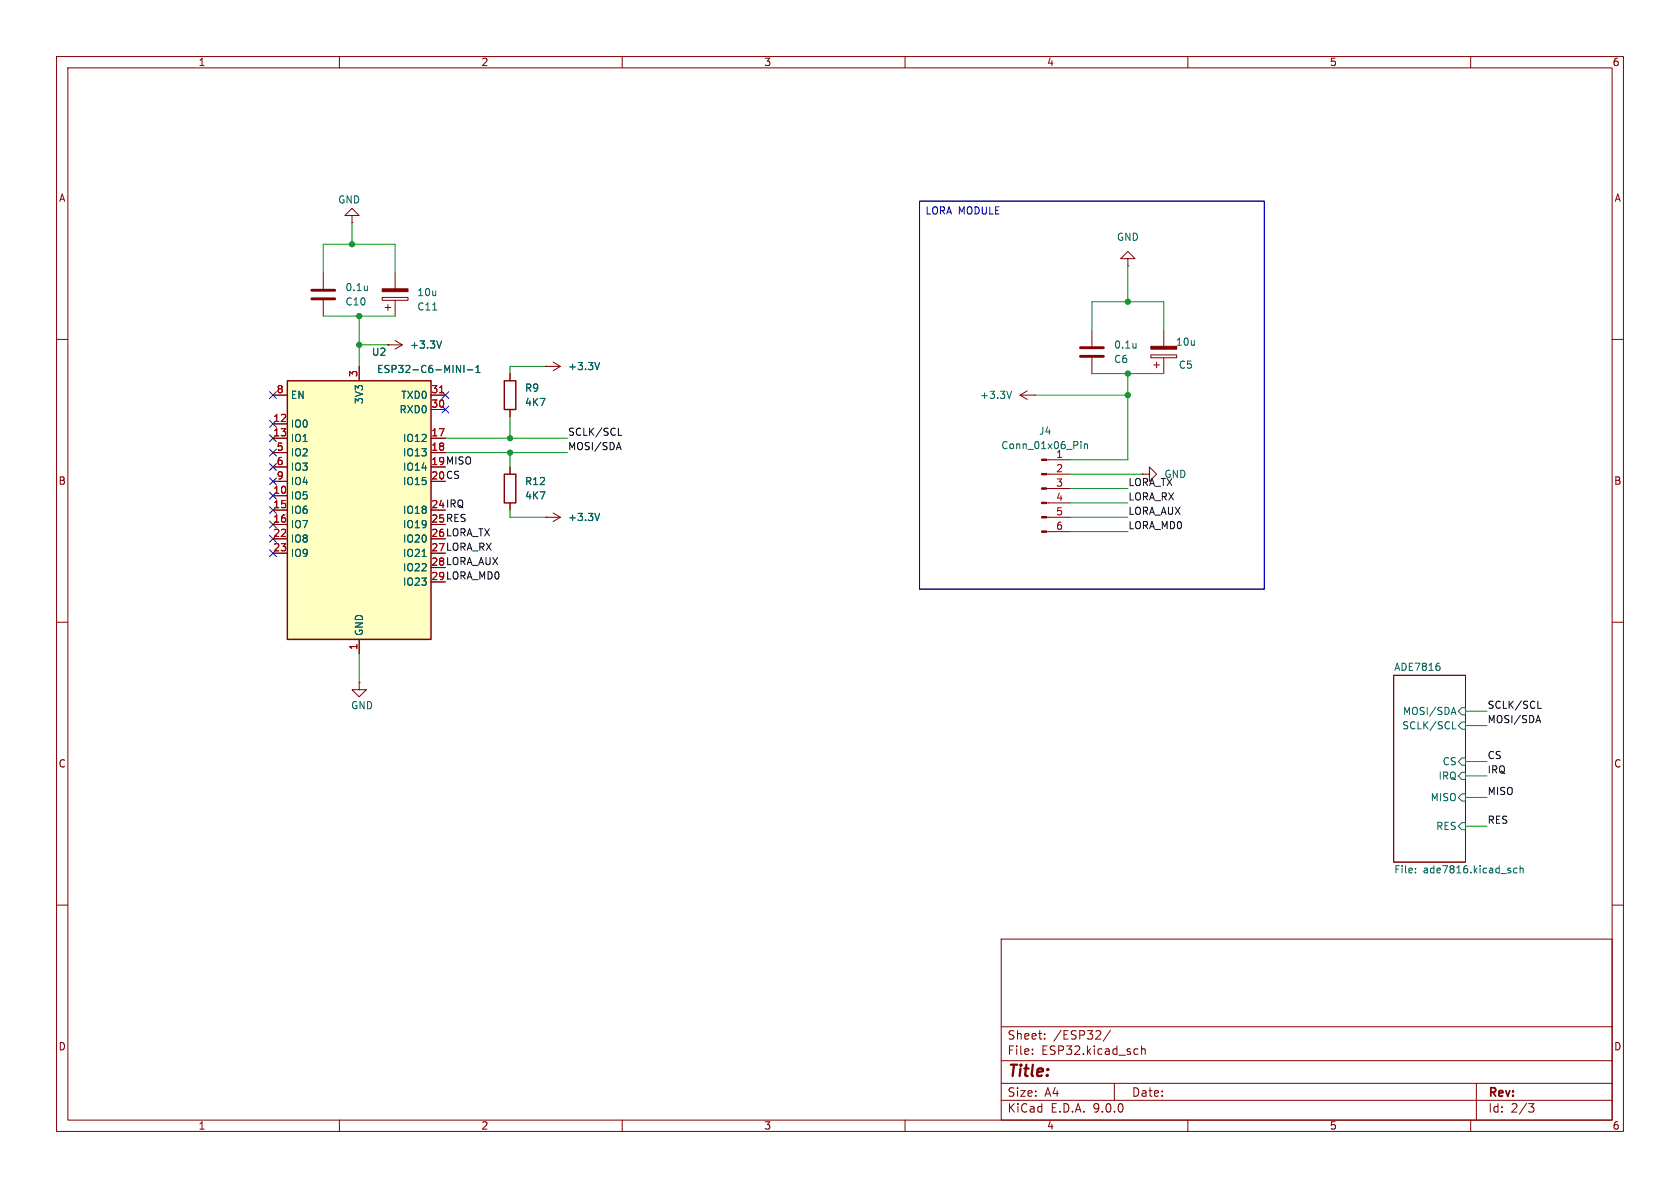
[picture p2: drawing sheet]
(kicad_sch
 (version 20250114)
 (generator "eeschema")
 (generator_version "9.0")
 (paper "A4")
 (lib_symbols
  (symbol "Connector:Conn_01x06_Pin"
   (pin_names
    (offset 1.016) (hide yes)) (exclude_from_sim no) (in_bom yes) (on_board yes)
   (property "Reference" "J" (at 0 7.62 0) (effects (font (size 1.27 1.27))))
   (property "Value" "Conn_01x06_Pin" (at 0 -10.16 0) (effects (font (size 1.27 1.27))))
   (property "Footprint" "" (at 0 0 0) (effects (font (size 1.27 1.27)) (hide yes)))
   (property "Datasheet" "~" (at 0 0 0) (effects (font (size 1.27 1.27)) (hide yes)))
   (property "Description" "Generic connector, single row, 01x06, script generated" (at 0 0 0) (effects (font (size 1.27 1.27)) (hide yes)))
   (property "ki_locked" "" (at 0 0 0) (effects (font (size 1.27 1.27))))
   (symbol "Conn_01x06_Pin_1_1"
    (rectangle (start 0.8636 5.207) (end 0 4.953) (stroke (width 0.1524) (type default)) (fill (type outline)))
    (rectangle (start 0.8636 2.667) (end 0 2.413) (stroke (width 0.1524) (type default)) (fill (type outline)))
    (rectangle (start 0.8636 0.127) (end 0 -0.127) (stroke (width 0.1524) (type default)) (fill (type outline)))
    (rectangle (start 0.8636 -2.413) (end 0 -2.667) (stroke (width 0.1524) (type default)) (fill (type outline)))
    (rectangle (start 0.8636 -4.953) (end 0 -5.207) (stroke (width 0.1524) (type default)) (fill (type outline)))
    (rectangle (start 0.8636 -7.493) (end 0 -7.747) (stroke (width 0.1524) (type default)) (fill (type outline)))
    (polyline (pts (xy 1.27 5.08) (xy 0.8636 5.08)) (stroke (width 0.1524) (type default)) (fill (type none)))
    (polyline (pts (xy 1.27 2.54) (xy 0.8636 2.54)) (stroke (width 0.1524) (type default)) (fill (type none)))
    (polyline (pts (xy 1.27 0) (xy 0.8636 0)) (stroke (width 0.1524) (type default)) (fill (type none)))
    (polyline (pts (xy 1.27 -2.54) (xy 0.8636 -2.54)) (stroke (width 0.1524) (type default)) (fill (type none)))
    (polyline (pts (xy 1.27 -5.08) (xy 0.8636 -5.08)) (stroke (width 0.1524) (type default)) (fill (type none)))
    (polyline (pts (xy 1.27 -7.62) (xy 0.8636 -7.62)) (stroke (width 0.1524) (type default)) (fill (type none)))
    (pin passive line (at 5.08 5.08 180) (length 3.81) (name "Pin_1" (effects (font (size 1.27 1.27)))) (number "1" (effects (font (size 1.27 1.27)))))
    (pin passive line (at 5.08 2.54 180) (length 3.81) (name "Pin_2" (effects (font (size 1.27 1.27)))) (number "2" (effects (font (size 1.27 1.27)))))
    (pin passive line (at 5.08 0 180) (length 3.81) (name "Pin_3" (effects (font (size 1.27 1.27)))) (number "3" (effects (font (size 1.27 1.27)))))
    (pin passive line (at 5.08 -2.54 180) (length 3.81) (name "Pin_4" (effects (font (size 1.27 1.27)))) (number "4" (effects (font (size 1.27 1.27)))))
    (pin passive line (at 5.08 -5.08 180) (length 3.81) (name "Pin_5" (effects (font (size 1.27 1.27)))) (number "5" (effects (font (size 1.27 1.27)))))
    (pin passive line (at 5.08 -7.62 180) (length 3.81) (name "Pin_6" (effects (font (size 1.27 1.27)))) (number "6" (effects (font (size 1.27 1.27))))))
   (embedded_fonts no))
  (symbol "Device:C"
   (pin_numbers (hide yes))
   (pin_names
    (offset 0.254)) (exclude_from_sim no) (in_bom yes) (on_board yes)
   (property "Reference" "C" (at 0.635 2.54 0) (effects (font (size 1.27 1.27)) (justify left)))
   (property "Value" "C" (at 0.635 -2.54 0) (effects (font (size 1.27 1.27)) (justify left)))
   (property "Footprint" "" (at 0.9652 -3.81 0) (effects (font (size 1.27 1.27)) (hide yes)))
   (property "Datasheet" "~" (at 0 0 0) (effects (font (size 1.27 1.27)) (hide yes)))
   (property "Description" "Unpolarized capacitor" (at 0 0 0) (effects (font (size 1.27 1.27)) (hide yes)))
   (symbol "C_0_1"
    (polyline (pts (xy -2.032 0.762) (xy 2.032 0.762)) (stroke (width 0.508) (type default)) (fill (type none)))
    (polyline (pts (xy -2.032 -0.762) (xy 2.032 -0.762)) (stroke (width 0.508) (type default)) (fill (type none))))
   (symbol "C_1_1"
    (pin passive line (at 0 3.81 270) (length 2.794) (name "~" (effects (font (size 1.27 1.27)))) (number "1" (effects (font (size 1.27 1.27)))))
    (pin passive line (at 0 -3.81 90) (length 2.794) (name "~" (effects (font (size 1.27 1.27)))) (number "2" (effects (font (size 1.27 1.27))))))
   (embedded_fonts no))
  (symbol "Device:C_Polarized"
   (pin_numbers (hide yes))
   (pin_names
    (offset 0.254)) (exclude_from_sim no) (in_bom yes) (on_board yes)
   (property "Reference" "C" (at 0.635 2.54 0) (effects (font (size 1.27 1.27)) (justify left)))
   (property "Value" "C_Polarized" (at 0.635 -2.54 0) (effects (font (size 1.27 1.27)) (justify left)))
   (property "Footprint" "" (at 0.9652 -3.81 0) (effects (font (size 1.27 1.27)) (hide yes)))
   (property "Datasheet" "~" (at 0 0 0) (effects (font (size 1.27 1.27)) (hide yes)))
   (property "Description" "Polarized capacitor" (at 0 0 0) (effects (font (size 1.27 1.27)) (hide yes)))
   (symbol "C_Polarized_0_1"
    (rectangle (start -2.286 0.508) (end 2.286 1.016) (stroke (width 0) (type default)) (fill (type none)))
    (polyline (pts (xy -1.778 2.286) (xy -0.762 2.286)) (stroke (width 0) (type default)) (fill (type none)))
    (polyline (pts (xy -1.27 2.794) (xy -1.27 1.778)) (stroke (width 0) (type default)) (fill (type none)))
    (rectangle (start 2.286 -0.508) (end -2.286 -1.016) (stroke (width 0) (type default)) (fill (type outline))))
   (symbol "C_Polarized_1_1"
    (pin passive line (at 0 3.81 270) (length 2.794) (name "~" (effects (font (size 1.27 1.27)))) (number "1" (effects (font (size 1.27 1.27)))))
    (pin passive line (at 0 -3.81 90) (length 2.794) (name "~" (effects (font (size 1.27 1.27)))) (number "2" (effects (font (size 1.27 1.27))))))
   (embedded_fonts no))
  (symbol "Device:R"
   (pin_numbers (hide yes))
   (pin_names
    (offset 0)) (exclude_from_sim no) (in_bom yes) (on_board yes)
   (property "Reference" "R" (at 2.032 0 90) (effects (font (size 1.27 1.27))))
   (property "Value" "R" (at 0 0 90) (effects (font (size 1.27 1.27))))
   (property "Footprint" "" (at -1.778 0 90) (effects (font (size 1.27 1.27)) (hide yes)))
   (property "Datasheet" "~" (at 0 0 0) (effects (font (size 1.27 1.27)) (hide yes)))
   (property "Description" "Resistor" (at 0 0 0) (effects (font (size 1.27 1.27)) (hide yes)))
   (symbol "R_0_1"
    (rectangle (start -1.016 -2.54) (end 1.016 2.54) (stroke (width 0.254) (type default)) (fill (type none))))
   (symbol "R_1_1"
    (pin passive line (at 0 3.81 270) (length 1.27) (name "~" (effects (font (size 1.27 1.27)))) (number "1" (effects (font (size 1.27 1.27)))))
    (pin passive line (at 0 -3.81 90) (length 1.27) (name "~" (effects (font (size 1.27 1.27)))) (number "2" (effects (font (size 1.27 1.27))))))
   (embedded_fonts no))
  (symbol "RF_Module:ESP32-C6-MINI-1" (exclude_from_sim no) (in_bom yes) (on_board yes)
   (property "Reference" "U" (at -11.43 24.13 0) (effects (font (size 1.27 1.27))))
   (property "Value" "ESP32-C6-MINI-1" (at 12.7 24.13 0) (effects (font (size 1.27 1.27))))
   (property "Footprint" "RF_Module:ESP32-C6-MINI-1" (at 17.78 -25.4 0) (effects (font (size 1.27 1.27)) (hide yes)))
   (property "Datasheet" "https://www.espressif.com/sites/default/files/documentation/esp32-c6-mini-1_mini-1u_datasheet_en.pdf" (at 0 36.83 0) (effects (font (size 1.27 1.27)) (hide yes)))
   (property "Description" "RF Module, ESP32-C6 SoC, Wi-Fi 802.11b/g/n/ax, Bluetooth, BLE, Zigbee, Thread, 32-bit, 3.3V, SMD, onboard antenna" (at 0 39.37 0) (effects (font (size 1.27 1.27)) (hide yes)))
   (symbol "ESP32-C6-MINI-1_0_1"
    (rectangle (start -12.7 22.86) (end 12.7 -22.86) (stroke (width 0.254) (type default)) (fill (type background))))
   (symbol "ESP32-C6-MINI-1_1_1"
    (pin input line (at -15.24 20.32 0) (length 2.54) (name "EN" (effects (font (size 1.27 1.27)))) (number "8" (effects (font (size 1.27 1.27)))))
    (pin bidirectional line (at -15.24 15.24 0) (length 2.54) (name "IO0" (effects (font (size 1.27 1.27)))) (number "12" (effects (font (size 1.27 1.27)))))
    (pin bidirectional line (at -15.24 12.7 0) (length 2.54) (name "IO1" (effects (font (size 1.27 1.27)))) (number "13" (effects (font (size 1.27 1.27)))))
    (pin bidirectional line (at -15.24 10.16 0) (length 2.54) (name "IO2" (effects (font (size 1.27 1.27)))) (number "5" (effects (font (size 1.27 1.27)))))
    (pin bidirectional line (at -15.24 7.62 0) (length 2.54) (name "IO3" (effects (font (size 1.27 1.27)))) (number "6" (effects (font (size 1.27 1.27)))))
    (pin bidirectional line (at -15.24 5.08 0) (length 2.54) (name "IO4" (effects (font (size 1.27 1.27)))) (number "9" (effects (font (size 1.27 1.27)))))
    (pin bidirectional line (at -15.24 2.54 0) (length 2.54) (name "IO5" (effects (font (size 1.27 1.27)))) (number "10" (effects (font (size 1.27 1.27)))))
    (pin bidirectional line (at -15.24 0 0) (length 2.54) (name "IO6" (effects (font (size 1.27 1.27)))) (number "15" (effects (font (size 1.27 1.27)))))
    (pin bidirectional line (at -15.24 -2.54 0) (length 2.54) (name "IO7" (effects (font (size 1.27 1.27)))) (number "16" (effects (font (size 1.27 1.27)))))
    (pin bidirectional line (at -15.24 -5.08 0) (length 2.54) (name "IO8" (effects (font (size 1.27 1.27)))) (number "22" (effects (font (size 1.27 1.27)))))
    (pin bidirectional line (at -15.24 -7.62 0) (length 2.54) (name "IO9" (effects (font (size 1.27 1.27)))) (number "23" (effects (font (size 1.27 1.27)))))
    (pin no_connect line (at -12.7 -12.7 0) (length 2.54) (hide yes) (name "NC" (effects (font (size 1.27 1.27)))) (number "32" (effects (font (size 1.27 1.27)))))
    (pin no_connect line (at -12.7 -15.24 0) (length 2.54) (hide yes) (name "NC" (effects (font (size 1.27 1.27)))) (number "33" (effects (font (size 1.27 1.27)))))
    (pin no_connect line (at -12.7 -17.78 0) (length 2.54) (hide yes) (name "NC" (effects (font (size 1.27 1.27)))) (number "34" (effects (font (size 1.27 1.27)))))
    (pin no_connect line (at -12.7 -20.32 0) (length 2.54) (hide yes) (name "NC" (effects (font (size 1.27 1.27)))) (number "35" (effects (font (size 1.27 1.27)))))
    (pin power_in line (at 0 25.4 270) (length 2.54) (name "3V3" (effects (font (size 1.27 1.27)))) (number "3" (effects (font (size 1.27 1.27)))))
    (pin power_in line (at 0 -25.4 90) (length 2.54) (name "GND" (effects (font (size 1.27 1.27)))) (number "1" (effects (font (size 1.27 1.27)))))
    (pin passive line (at 0 -25.4 90) (length 2.54) (hide yes) (name "GND" (effects (font (size 1.27 1.27)))) (number "11" (effects (font (size 1.27 1.27)))))
    (pin passive line (at 0 -25.4 90) (length 2.54) (hide yes) (name "GND" (effects (font (size 1.27 1.27)))) (number "14" (effects (font (size 1.27 1.27)))))
    (pin passive line (at 0 -25.4 90) (length 2.54) (hide yes) (name "GND" (effects (font (size 1.27 1.27)))) (number "2" (effects (font (size 1.27 1.27)))))
    (pin passive line (at 0 -25.4 90) (length 2.54) (hide yes) (name "GND" (effects (font (size 1.27 1.27)))) (number "36" (effects (font (size 1.27 1.27)))))
    (pin passive line (at 0 -25.4 90) (length 2.54) (hide yes) (name "GND" (effects (font (size 1.27 1.27)))) (number "37" (effects (font (size 1.27 1.27)))))
    (pin passive line (at 0 -25.4 90) (length 2.54) (hide yes) (name "GND" (effects (font (size 1.27 1.27)))) (number "38" (effects (font (size 1.27 1.27)))))
    (pin passive line (at 0 -25.4 90) (length 2.54) (hide yes) (name "GND" (effects (font (size 1.27 1.27)))) (number "39" (effects (font (size 1.27 1.27)))))
    (pin passive line (at 0 -25.4 90) (length 2.54) (hide yes) (name "GND" (effects (font (size 1.27 1.27)))) (number "40" (effects (font (size 1.27 1.27)))))
    (pin passive line (at 0 -25.4 90) (length 2.54) (hide yes) (name "GND" (effects (font (size 1.27 1.27)))) (number "41" (effects (font (size 1.27 1.27)))))
    (pin passive line (at 0 -25.4 90) (length 2.54) (hide yes) (name "GND" (effects (font (size 1.27 1.27)))) (number "42" (effects (font (size 1.27 1.27)))))
    (pin passive line (at 0 -25.4 90) (length 2.54) (hide yes) (name "GND" (effects (font (size 1.27 1.27)))) (number "43" (effects (font (size 1.27 1.27)))))
    (pin passive line (at 0 -25.4 90) (length 2.54) (hide yes) (name "GND" (effects (font (size 1.27 1.27)))) (number "44" (effects (font (size 1.27 1.27)))))
    (pin passive line (at 0 -25.4 90) (length 2.54) (hide yes) (name "GND" (effects (font (size 1.27 1.27)))) (number "45" (effects (font (size 1.27 1.27)))))
    (pin passive line (at 0 -25.4 90) (length 2.54) (hide yes) (name "GND" (effects (font (size 1.27 1.27)))) (number "46" (effects (font (size 1.27 1.27)))))
    (pin passive line (at 0 -25.4 90) (length 2.54) (hide yes) (name "GND" (effects (font (size 1.27 1.27)))) (number "47" (effects (font (size 1.27 1.27)))))
    (pin passive line (at 0 -25.4 90) (length 2.54) (hide yes) (name "GND" (effects (font (size 1.27 1.27)))) (number "48" (effects (font (size 1.27 1.27)))))
    (pin passive line (at 0 -25.4 90) (length 2.54) (hide yes) (name "GND" (effects (font (size 1.27 1.27)))) (number "49" (effects (font (size 1.27 1.27)))))
    (pin passive line (at 0 -25.4 90) (length 2.54) (hide yes) (name "GND" (effects (font (size 1.27 1.27)))) (number "50" (effects (font (size 1.27 1.27)))))
    (pin passive line (at 0 -25.4 90) (length 2.54) (hide yes) (name "GND" (effects (font (size 1.27 1.27)))) (number "51" (effects (font (size 1.27 1.27)))))
    (pin passive line (at 0 -25.4 90) (length 2.54) (hide yes) (name "GND" (effects (font (size 1.27 1.27)))) (number "52" (effects (font (size 1.27 1.27)))))
    (pin passive line (at 0 -25.4 90) (length 2.54) (hide yes) (name "GND" (effects (font (size 1.27 1.27)))) (number "53" (effects (font (size 1.27 1.27)))))
    (pin no_connect line (at 12.7 -15.24 180) (length 2.54) (hide yes) (name "NC" (effects (font (size 1.27 1.27)))) (number "4" (effects (font (size 1.27 1.27)))))
    (pin no_connect line (at 12.7 -17.78 180) (length 2.54) (hide yes) (name "NC" (effects (font (size 1.27 1.27)))) (number "7" (effects (font (size 1.27 1.27)))))
    (pin no_connect line (at 12.7 -20.32 180) (length 2.54) (hide yes) (name "NC" (effects (font (size 1.27 1.27)))) (number "21" (effects (font (size 1.27 1.27)))))
    (pin bidirectional line (at 15.24 20.32 180) (length 2.54) (name "TXD0" (effects (font (size 1.27 1.27)))) (number "31" (effects (font (size 1.27 1.27)))))
    (pin bidirectional line (at 15.24 17.78 180) (length 2.54) (name "RXD0" (effects (font (size 1.27 1.27)))) (number "30" (effects (font (size 1.27 1.27)))))
    (pin bidirectional line (at 15.24 12.7 180) (length 2.54) (name "IO12" (effects (font (size 1.27 1.27)))) (number "17" (effects (font (size 1.27 1.27)))))
    (pin bidirectional line (at 15.24 10.16 180) (length 2.54) (name "IO13" (effects (font (size 1.27 1.27)))) (number "18" (effects (font (size 1.27 1.27)))))
    (pin bidirectional line (at 15.24 7.62 180) (length 2.54) (name "IO14" (effects (font (size 1.27 1.27)))) (number "19" (effects (font (size 1.27 1.27)))))
    (pin bidirectional line (at 15.24 5.08 180) (length 2.54) (name "IO15" (effects (font (size 1.27 1.27)))) (number "20" (effects (font (size 1.27 1.27)))))
    (pin bidirectional line (at 15.24 0 180) (length 2.54) (name "IO18" (effects (font (size 1.27 1.27)))) (number "24" (effects (font (size 1.27 1.27)))))
    (pin bidirectional line (at 15.24 -2.54 180) (length 2.54) (name "IO19" (effects (font (size 1.27 1.27)))) (number "25" (effects (font (size 1.27 1.27)))))
    (pin bidirectional line (at 15.24 -5.08 180) (length 2.54) (name "IO20" (effects (font (size 1.27 1.27)))) (number "26" (effects (font (size 1.27 1.27)))))
    (pin bidirectional line (at 15.24 -7.62 180) (length 2.54) (name "IO21" (effects (font (size 1.27 1.27)))) (number "27" (effects (font (size 1.27 1.27)))))
    (pin bidirectional line (at 15.24 -10.16 180) (length 2.54) (name "IO22" (effects (font (size 1.27 1.27)))) (number "28" (effects (font (size 1.27 1.27)))))
    (pin bidirectional line (at 15.24 -12.7 180) (length 2.54) (name "IO23" (effects (font (size 1.27 1.27)))) (number "29" (effects (font (size 1.27 1.27))))))
   (embedded_fonts no))
  (symbol "power:+3.3V"
   (power)
   (pin_numbers (hide yes))
   (pin_names
    (offset 0) (hide yes)) (exclude_from_sim no) (in_bom yes) (on_board yes)
   (property "Reference" "#PWR" (at 0 -3.81 0) (effects (font (size 1.27 1.27)) (hide yes)))
   (property "Value" "+3.3V" (at 0 3.556 0) (effects (font (size 1.27 1.27))))
   (property "Footprint" "" (at 0 0 0) (effects (font (size 1.27 1.27)) (hide yes)))
   (property "Datasheet" "" (at 0 0 0) (effects (font (size 1.27 1.27)) (hide yes)))
   (property "Description" "Power symbol creates a global label with name \"+3.3V\"" (at 0 0 0) (effects (font (size 1.27 1.27)) (hide yes)))
   (symbol "+3.3V_0_1"
    (polyline (pts (xy -0.762 1.27) (xy 0 2.54)) (stroke (width 0) (type default)) (fill (type none)))
    (polyline (pts (xy 0 2.54) (xy 0.762 1.27)) (stroke (width 0) (type default)) (fill (type none)))
    (polyline (pts (xy 0 0) (xy 0 2.54)) (stroke (width 0) (type default)) (fill (type none))))
   (symbol "+3.3V_1_1"
    (pin power_in line (at 0 0 90) (length 0) (name "~" (effects (font (size 1.27 1.27)))) (number "1" (effects (font (size 1.27 1.27))))))
   (embedded_fonts no))
  (symbol "power:GND"
   (power)
   (pin_numbers (hide yes))
   (pin_names
    (offset 0) (hide yes)) (exclude_from_sim no) (in_bom yes) (on_board yes)
   (property "Reference" "#PWR" (at 0 -6.35 0) (effects (font (size 1.27 1.27)) (hide yes)))
   (property "Value" "GND" (at 0 -3.81 0) (effects (font (size 1.27 1.27))))
   (property "Footprint" "" (at 0 0 0) (effects (font (size 1.27 1.27)) (hide yes)))
   (property "Datasheet" "" (at 0 0 0) (effects (font (size 1.27 1.27)) (hide yes)))
   (property "Description" "Power symbol creates a global label with name \"GND\" , ground" (at 0 0 0) (effects (font (size 1.27 1.27)) (hide yes)))
   (symbol "GND_0_1"
    (polyline (pts (xy 0 0) (xy 0 -1.27) (xy 1.27 -1.27) (xy 0 -2.54) (xy -1.27 -1.27) (xy 0 -1.27)) (stroke (width 0) (type default)) (fill (type none))))
   (symbol "GND_1_1"
    (pin power_in line (at 0 0 270) (length 0) (name "~" (effects (font (size 1.27 1.27)))) (number "1" (effects (font (size 1.27 1.27))))))
   (embedded_fonts no)))
 (text_box "LORA MODULE"
  (exclude_from_sim no)
  (at 162.56 35.56 0)
  (size 60.96 68.58)
  (margins 0.9525 0.9525 0.9525 0.9525)
  (stroke (width 0) (type solid))
  (fill (type none))
  (effects (font (size 1.27 1.27)) (justify left top)))
 (junction
  (at 199.39 53.34)
  (diameter 0)
  (color 0 0 0 0))
 (junction
  (at 199.39 69.85)
  (diameter 0)
  (color 0 0 0 0))
 (junction
  (at 62.23 43.18)
  (diameter 0)
  (color 0 0 0 0))
 (junction
  (at 199.39 66.04)
  (diameter 0)
  (color 0 0 0 0))
 (junction
  (at 90.17 77.47)
  (diameter 0)
  (color 0 0 0 0))
 (junction
  (at 90.17 80.01)
  (diameter 0)
  (color 0 0 0 0))
 (junction
  (at 63.5 55.88)
  (diameter 0)
  (color 0 0 0 0))
 (junction
  (at 63.5 60.96)
  (diameter 0)
  (color 0 0 0 0))
 (no_connect
  (at 48.26 87.63))
 (no_connect
  (at 48.26 80.01))
 (no_connect
  (at 48.26 82.55))
 (no_connect
  (at 48.26 85.09))
 (no_connect
  (at 48.26 90.17))
 (no_connect
  (at 78.74 72.39))
 (no_connect
  (at 48.26 97.79))
 (no_connect
  (at 48.26 74.93))
 (no_connect
  (at 48.26 92.71))
 (no_connect
  (at 48.26 77.47))
 (no_connect
  (at 48.26 95.25))
 (no_connect
  (at 78.74 69.85))
 (no_connect
  (at 48.26 69.85))
 (wire
  (pts (xy 57.15 55.88) (xy 63.5 55.88))
  (stroke (width 0) (type default)))
 (wire
  (pts (xy 57.15 48.26) (xy 57.15 43.18))
  (stroke (width 0) (type default)))
 (wire
  (pts (xy 259.08 134.62) (xy 262.89 134.62))
  (stroke (width 0) (type default)))
 (wire
  (pts (xy 199.39 81.28) (xy 199.39 69.85))
  (stroke (width 0) (type default)))
 (wire
  (pts (xy 205.74 66.04) (xy 199.39 66.04))
  (stroke (width 0) (type default)))
 (wire
  (pts (xy 100.33 77.47) (xy 90.17 77.47))
  (stroke (width 0) (type default)))
 (wire
  (pts (xy 189.23 86.36) (xy 199.39 86.36))
  (stroke (width 0) (type default)))
 (wire
  (pts (xy 189.23 88.9) (xy 199.39 88.9))
  (stroke (width 0) (type default)))
 (wire
  (pts (xy 205.74 53.34) (xy 199.39 53.34))
  (stroke (width 0) (type default)))
 (wire
  (pts (xy 259.08 146.05) (xy 262.89 146.05))
  (stroke (width 0) (type default)))
 (wire
  (pts (xy 90.17 80.01) (xy 100.33 80.01))
  (stroke (width 0) (type default)))
 (wire
  (pts (xy 90.17 80.01) (xy 90.17 82.55))
  (stroke (width 0) (type default)))
 (wire
  (pts (xy 90.17 64.77) (xy 90.17 66.04))
  (stroke (width 0) (type default)))
 (wire
  (pts (xy 90.17 73.66) (xy 90.17 77.47))
  (stroke (width 0) (type default)))
 (wire
  (pts (xy 182.88 69.85) (xy 199.39 69.85))
  (stroke (width 0) (type default)))
 (wire
  (pts (xy 189.23 91.44) (xy 199.39 91.44))
  (stroke (width 0) (type default)))
 (wire
  (pts (xy 189.23 83.82) (xy 201.93 83.82))
  (stroke (width 0) (type default)))
 (wire
  (pts (xy 189.23 93.98) (xy 199.39 93.98))
  (stroke (width 0) (type default)))
 (wire
  (pts (xy 63.5 60.96) (xy 63.5 55.88))
  (stroke (width 0) (type default)))
 (wire
  (pts (xy 62.23 43.18) (xy 69.85 43.18))
  (stroke (width 0) (type default)))
 (wire
  (pts (xy 62.23 43.18) (xy 62.23 39.37))
  (stroke (width 0) (type default)))
 (wire
  (pts (xy 189.23 81.28) (xy 199.39 81.28))
  (stroke (width 0) (type default)))
 (wire
  (pts (xy 199.39 66.04) (xy 193.04 66.04))
  (stroke (width 0) (type default)))
 (wire
  (pts (xy 63.5 115.57) (xy 63.5 120.65))
  (stroke (width 0) (type default)))
 (wire
  (pts (xy 57.15 43.18) (xy 62.23 43.18))
  (stroke (width 0) (type default)))
 (wire
  (pts (xy 193.04 58.42) (xy 193.04 53.34))
  (stroke (width 0) (type default)))
 (wire
  (pts (xy 199.39 69.85) (xy 199.39 66.04))
  (stroke (width 0) (type default)))
 (wire
  (pts (xy 78.74 77.47) (xy 90.17 77.47))
  (stroke (width 0) (type default)))
 (wire
  (pts (xy 69.85 43.18) (xy 69.85 48.26))
  (stroke (width 0) (type default)))
 (wire
  (pts (xy 259.08 137.16) (xy 262.89 137.16))
  (stroke (width 0) (type default)))
 (wire
  (pts (xy 205.74 53.34) (xy 205.74 58.42))
  (stroke (width 0) (type default)))
 (wire
  (pts (xy 199.39 53.34) (xy 199.39 46.99))
  (stroke (width 0) (type default)))
 (wire
  (pts (xy 96.52 64.77) (xy 90.17 64.77))
  (stroke (width 0) (type default)))
 (wire
  (pts (xy 90.17 90.17) (xy 90.17 91.44))
  (stroke (width 0) (type default)))
 (wire
  (pts (xy 63.5 60.96) (xy 68.58 60.96))
  (stroke (width 0) (type default)))
 (wire
  (pts (xy 259.08 125.73) (xy 262.89 125.73))
  (stroke (width 0) (type default)))
 (wire
  (pts (xy 259.08 128.27) (xy 262.89 128.27))
  (stroke (width 0) (type default)))
 (wire
  (pts (xy 259.08 140.97) (xy 262.89 140.97))
  (stroke (width 0) (type default)))
 (wire
  (pts (xy 199.39 53.34) (xy 193.04 53.34))
  (stroke (width 0) (type default)))
 (wire
  (pts (xy 78.74 80.01) (xy 90.17 80.01))
  (stroke (width 0) (type default)))
 (wire
  (pts (xy 63.5 64.77) (xy 63.5 60.96))
  (stroke (width 0) (type default)))
 (wire
  (pts (xy 90.17 91.44) (xy 96.52 91.44))
  (stroke (width 0) (type default)))
 (wire
  (pts (xy 63.5 55.88) (xy 69.85 55.88))
  (stroke (width 0) (type default)))
 (label "LORA_TX"
  (at 199.39 86.36 0)
  (effects (font (size 1.27 1.27)) (justify left bottom)))
 (label "CS"
  (at 78.74 85.09 0)
  (effects (font (size 1.27 1.27)) (justify left bottom)))
 (label "RES"
  (at 262.89 146.05 0)
  (effects (font (size 1.27 1.27)) (justify left bottom)))
 (label "LORA_RX"
  (at 78.74 97.79 0)
  (effects (font (size 1.27 1.27)) (justify left bottom)))
 (label "LORA_TX"
  (at 78.74 95.25 0)
  (effects (font (size 1.27 1.27)) (justify left bottom)))
 (label "CS"
  (at 262.89 134.62 0)
  (effects (font (size 1.27 1.27)) (justify left bottom)))
 (label "MISO"
  (at 78.74 82.55 0)
  (effects (font (size 1.27 1.27)) (justify left bottom)))
 (label "LORA_AUX"
  (at 199.39 91.44 0)
  (effects (font (size 1.27 1.27)) (justify left bottom)))
 (label "MISO"
  (at 262.89 140.97 0)
  (effects (font (size 1.27 1.27)) (justify left bottom)))
 (label "MOSI{slash}SDA"
  (at 262.89 128.27 0)
  (effects (font (size 1.27 1.27)) (justify left bottom)))
 (label "LORA_RX"
  (at 199.39 88.9 0)
  (effects (font (size 1.27 1.27)) (justify left bottom)))
 (label "LORA_MD0"
  (at 199.39 93.98 0)
  (effects (font (size 1.27 1.27)) (justify left bottom)))
 (label "LORA_MD0"
  (at 78.74 102.87 0)
  (effects (font (size 1.27 1.27)) (justify left bottom)))
 (label "SCLK{slash}SCL"
  (at 100.33 77.47 0)
  (effects (font (size 1.27 1.27)) (justify left bottom)))
 (label "MOSI{slash}SDA"
  (at 100.33 80.01 0)
  (effects (font (size 1.27 1.27)) (justify left bottom)))
 (label "SCLK{slash}SCL"
  (at 262.89 125.73 0)
  (effects (font (size 1.27 1.27)) (justify left bottom)))
 (label "IRQ"
  (at 78.74 90.17 0)
  (effects (font (size 1.27 1.27)) (justify left bottom)))
 (label "RES"
  (at 78.74 92.71 0)
  (effects (font (size 1.27 1.27)) (justify left bottom)))
 (label "LORA_AUX"
  (at 78.74 100.33 0)
  (effects (font (size 1.27 1.27)) (justify left bottom)))
 (label "IRQ"
  (at 262.89 137.16 0)
  (effects (font (size 1.27 1.27)) (justify left bottom)))
 (symbol
  (lib_id "power:GND")
  (at 62.23 39.37 180)
  (unit 1)
  (exclude_from_sim no)
  (in_bom yes)
  (on_board yes)
  (dnp no)
  (property "Reference" "#PWR029" (at 62.23 33.02 0) (effects (font (size 1.27 1.27)) (hide yes)))
  (property "Value" "GND" (at 61.722 35.306 0) (effects (font (size 1.27 1.27))))
  (property "Footprint" "" (at 62.23 39.37 0) (effects (font (size 1.27 1.27)) (hide yes)))
  (property "Datasheet" "" (at 62.23 39.37 0) (effects (font (size 1.27 1.27)) (hide yes)))
  (property "Description" "Power symbol creates a global label with name \"GND\" , ground" (at 62.23 39.37 0) (effects (font (size 1.27 1.27)) (hide yes)))
  (pin "1"))
 (symbol
  (lib_id "Device:C")
  (at 193.04 62.23 0)
  (mirror x)
  (unit 1)
  (exclude_from_sim no)
  (in_bom yes)
  (on_board yes)
  (dnp no)
  (fields_autoplaced yes)
  (property "Reference" "C6" (at 196.85 63.5001 0) (effects (font (size 1.27 1.27)) (justify left)))
  (property "Value" "0.1u" (at 196.85 60.9601 0) (effects (font (size 1.27 1.27)) (justify left)))
  (property "Footprint" "Capacitor_THT:CP_Radial_D5.0mm_P2.00mm" (at 194.0052 58.42 0) (effects (font (size 1.27 1.27)) (hide yes)))
  (property "Datasheet" "~" (at 193.04 62.23 0) (effects (font (size 1.27 1.27)) (hide yes)))
  (property "Description" "Unpolarized capacitor" (at 193.04 62.23 0) (effects (font (size 1.27 1.27)) (hide yes)))
  (pin "1")
  (pin "2"))
 (symbol
  (lib_id "power:GND")
  (at 199.39 46.99 180)
  (unit 1)
  (exclude_from_sim no)
  (in_bom yes)
  (on_board yes)
  (dnp no)
  (fields_autoplaced yes)
  (property "Reference" "#PWR017" (at 199.39 40.64 0) (effects (font (size 1.27 1.27)) (hide yes)))
  (property "Value" "GND" (at 199.39 41.91 0) (effects (font (size 1.27 1.27))))
  (property "Footprint" "" (at 199.39 46.99 0) (effects (font (size 1.27 1.27)) (hide yes)))
  (property "Datasheet" "" (at 199.39 46.99 0) (effects (font (size 1.27 1.27)) (hide yes)))
  (property "Description" "Power symbol creates a global label with name \"GND\" , ground" (at 199.39 46.99 0) (effects (font (size 1.27 1.27)) (hide yes)))
  (pin "1"))
 (symbol
  (lib_id "RF_Module:ESP32-C6-MINI-1")
  (at 63.5 90.17 0)
  (unit 1)
  (exclude_from_sim no)
  (in_bom yes)
  (on_board yes)
  (dnp no)
  (property "Reference" "U2" (at 65.6433 62.23 0) (effects (font (size 1.27 1.27)) (justify left)))
  (property "Value" "ESP32-C6-MINI-1" (at 66.548 65.278 0) (effects (font (size 1.27 1.27)) (justify left)))
  (property "Footprint" "RF_Module:ESP32-C6-MINI-1" (at 81.28 115.57 0) (effects (font (size 1.27 1.27)) (hide yes)))
  (property "Datasheet" "https://www.espressif.com/sites/default/files/documentation/esp32-c6-mini-1_mini-1u_datasheet_en.pdf" (at 63.5 53.34 0) (effects (font (size 1.27 1.27)) (hide yes)))
  (property "Description" "RF Module, ESP32-C6 SoC, Wi-Fi 802.11b/g/n/ax, Bluetooth, BLE, Zigbee, Thread, 32-bit, 3.3V, SMD, onboard antenna" (at 63.5 50.8 0) (effects (font (size 1.27 1.27)) (hide yes)))
  (pin "2")
  (pin "35")
  (pin "8")
  (pin "41")
  (pin "14")
  (pin "10")
  (pin "39")
  (pin "46")
  (pin "48")
  (pin "5")
  (pin "12")
  (pin "6")
  (pin "16")
  (pin "9")
  (pin "23")
  (pin "33")
  (pin "1")
  (pin "34")
  (pin "11")
  (pin "32")
  (pin "3")
  (pin "22")
  (pin "15")
  (pin "13")
  (pin "36")
  (pin "37")
  (pin "38")
  (pin "40")
  (pin "42")
  (pin "43")
  (pin "44")
  (pin "45")
  (pin "47")
  (pin "30")
  (pin "50")
  (pin "51")
  (pin "53")
  (pin "4")
  (pin "7")
  (pin "31")
  (pin "52")
  (pin "17")
  (pin "18")
  (pin "24")
  (pin "19")
  (pin "20")
  (pin "26")
  (pin "27")
  (pin "49")
  (pin "25")
  (pin "28")
  (pin "21")
  (pin "29"))
 (symbol
  (lib_id "power:+3.3V")
  (at 68.58 60.96 270)
  (unit 1)
  (exclude_from_sim no)
  (in_bom yes)
  (on_board yes)
  (dnp no)
  (fields_autoplaced yes)
  (property "Reference" "#PWR030" (at 64.77 60.96 0) (effects (font (size 1.27 1.27)) (hide yes)))
  (property "Value" "+3.3V" (at 72.39 60.9599 90) (effects (font (size 1.27 1.27)) (justify left)))
  (property "Footprint" "" (at 68.58 60.96 0) (effects (font (size 1.27 1.27)) (hide yes)))
  (property "Datasheet" "" (at 68.58 60.96 0) (effects (font (size 1.27 1.27)) (hide yes)))
  (property "Description" "Power symbol creates a global label with name \"+3.3V\"" (at 68.58 60.96 0) (effects (font (size 1.27 1.27)) (hide yes)))
  (pin "1"))
 (symbol
  (lib_id "Connector:Conn_01x06_Pin")
  (at 184.15 86.36 0)
  (unit 1)
  (exclude_from_sim no)
  (in_bom yes)
  (on_board yes)
  (dnp no)
  (fields_autoplaced yes)
  (property "Reference" "J4" (at 184.785 76.2 0) (effects (font (size 1.27 1.27))))
  (property "Value" "Conn_01x06_Pin" (at 184.785 78.74 0) (effects (font (size 1.27 1.27))))
  (property "Footprint" "Connector_PinSocket_2.54mm:PinSocket_1x06_P2.54mm_Vertical" (at 184.15 86.36 0) (effects (font (size 1.27 1.27)) (hide yes)))
  (property "Datasheet" "~" (at 184.15 86.36 0) (effects (font (size 1.27 1.27)) (hide yes)))
  (property "Description" "Generic connector, single row, 01x06, script generated" (at 184.15 86.36 0) (effects (font (size 1.27 1.27)) (hide yes)))
  (pin "6")
  (pin "1")
  (pin "5")
  (pin "2")
  (pin "3")
  (pin "4"))
 (symbol
  (lib_id "Device:C_Polarized")
  (at 205.74 62.23 0)
  (mirror x)
  (unit 1)
  (exclude_from_sim no)
  (in_bom yes)
  (on_board yes)
  (dnp no)
  (property "Reference" "C5" (at 208.28 64.516 0) (effects (font (size 1.27 1.27)) (justify left)))
  (property "Value" "10u" (at 207.772 60.452 0) (effects (font (size 1.27 1.27)) (justify left)))
  (property "Footprint" "Capacitor_THT:C_Disc_D3.0mm_W1.6mm_P2.50mm" (at 206.7052 58.42 0) (effects (font (size 1.27 1.27)) (hide yes)))
  (property "Datasheet" "~" (at 205.74 62.23 0) (effects (font (size 1.27 1.27)) (hide yes)))
  (property "Description" "Polarized capacitor" (at 205.74 62.23 0) (effects (font (size 1.27 1.27)) (hide yes)))
  (pin "1")
  (pin "2"))
 (symbol
  (lib_id "Device:R")
  (at 90.17 69.85 0)
  (unit 1)
  (exclude_from_sim no)
  (in_bom yes)
  (on_board yes)
  (dnp no)
  (fields_autoplaced yes)
  (property "Reference" "R9" (at 92.71 68.5799 0) (effects (font (size 1.27 1.27)) (justify left)))
  (property "Value" "4K7" (at 92.71 71.1199 0) (effects (font (size 1.27 1.27)) (justify left)))
  (property "Footprint" "Resistor_SMD:R_0603_1608Metric" (at 88.392 69.85 90) (effects (font (size 1.27 1.27)) (hide yes)))
  (property "Datasheet" "~" (at 90.17 69.85 0) (effects (font (size 1.27 1.27)) (hide yes)))
  (property "Description" "Resistor" (at 90.17 69.85 0) (effects (font (size 1.27 1.27)) (hide yes)))
  (pin "1")
  (pin "2"))
 (symbol
  (lib_id "power:GND")
  (at 63.5 120.65 0)
  (unit 1)
  (exclude_from_sim no)
  (in_bom yes)
  (on_board yes)
  (dnp no)
  (property "Reference" "#PWR032" (at 63.5 127 0) (effects (font (size 1.27 1.27)) (hide yes)))
  (property "Value" "GND" (at 64.008 124.714 0) (effects (font (size 1.27 1.27))))
  (property "Footprint" "" (at 63.5 120.65 0) (effects (font (size 1.27 1.27)) (hide yes)))
  (property "Datasheet" "" (at 63.5 120.65 0) (effects (font (size 1.27 1.27)) (hide yes)))
  (property "Description" "Power symbol creates a global label with name \"GND\" , ground" (at 63.5 120.65 0) (effects (font (size 1.27 1.27)) (hide yes)))
  (pin "1"))
 (symbol
  (lib_id "power:GND")
  (at 201.93 83.82 90)
  (unit 1)
  (exclude_from_sim no)
  (in_bom yes)
  (on_board yes)
  (dnp no)
  (fields_autoplaced yes)
  (property "Reference" "#PWR019" (at 208.28 83.82 0) (effects (font (size 1.27 1.27)) (hide yes)))
  (property "Value" "GND" (at 205.74 83.8199 90) (effects (font (size 1.27 1.27)) (justify right)))
  (property "Footprint" "" (at 201.93 83.82 0) (effects (font (size 1.27 1.27)) (hide yes)))
  (property "Datasheet" "" (at 201.93 83.82 0) (effects (font (size 1.27 1.27)) (hide yes)))
  (property "Description" "Power symbol creates a global label with name \"GND\" , ground" (at 201.93 83.82 0) (effects (font (size 1.27 1.27)) (hide yes)))
  (pin "1"))
 (symbol
  (lib_id "Device:C_Polarized")
  (at 69.85 52.07 0)
  (mirror x)
  (unit 1)
  (exclude_from_sim no)
  (in_bom yes)
  (on_board yes)
  (dnp no)
  (fields_autoplaced yes)
  (property "Reference" "C11" (at 73.66 54.2291 0) (effects (font (size 1.27 1.27)) (justify left)))
  (property "Value" "10u" (at 73.66 51.6891 0) (effects (font (size 1.27 1.27)) (justify left)))
  (property "Footprint" "Capacitor_SMD:C_0603_1608Metric" (at 70.8152 48.26 0) (effects (font (size 1.27 1.27)) (hide yes)))
  (property "Datasheet" "~" (at 69.85 52.07 0) (effects (font (size 1.27 1.27)) (hide yes)))
  (property "Description" "Polarized capacitor" (at 69.85 52.07 0) (effects (font (size 1.27 1.27)) (hide yes)))
  (pin "1")
  (pin "2"))
 (symbol
  (lib_id "power:+3.3V")
  (at 96.52 64.77 270)
  (unit 1)
  (exclude_from_sim no)
  (in_bom yes)
  (on_board yes)
  (dnp no)
  (fields_autoplaced yes)
  (property "Reference" "#PWR033" (at 92.71 64.77 0) (effects (font (size 1.27 1.27)) (hide yes)))
  (property "Value" "+3.3V" (at 100.33 64.7699 90) (effects (font (size 1.27 1.27)) (justify left)))
  (property "Footprint" "" (at 96.52 64.77 0) (effects (font (size 1.27 1.27)) (hide yes)))
  (property "Datasheet" "" (at 96.52 64.77 0) (effects (font (size 1.27 1.27)) (hide yes)))
  (property "Description" "Power symbol creates a global label with name \"+3.3V\"" (at 96.52 64.77 0) (effects (font (size 1.27 1.27)) (hide yes)))
  (pin "1"))
 (symbol
  (lib_id "power:+3.3V")
  (at 96.52 91.44 270)
  (unit 1)
  (exclude_from_sim no)
  (in_bom yes)
  (on_board yes)
  (dnp no)
  (fields_autoplaced yes)
  (property "Reference" "#PWR035" (at 92.71 91.44 0) (effects (font (size 1.27 1.27)) (hide yes)))
  (property "Value" "+3.3V" (at 100.33 91.4399 90) (effects (font (size 1.27 1.27)) (justify left)))
  (property "Footprint" "" (at 96.52 91.44 0) (effects (font (size 1.27 1.27)) (hide yes)))
  (property "Datasheet" "" (at 96.52 91.44 0) (effects (font (size 1.27 1.27)) (hide yes)))
  (property "Description" "Power symbol creates a global label with name \"+3.3V\"" (at 96.52 91.44 0) (effects (font (size 1.27 1.27)) (hide yes)))
  (pin "1"))
 (symbol
  (lib_id "Device:R")
  (at 90.17 86.36 0)
  (unit 1)
  (exclude_from_sim no)
  (in_bom yes)
  (on_board yes)
  (dnp no)
  (fields_autoplaced yes)
  (property "Reference" "R12" (at 92.71 85.0899 0) (effects (font (size 1.27 1.27)) (justify left)))
  (property "Value" "4K7" (at 92.71 87.6299 0) (effects (font (size 1.27 1.27)) (justify left)))
  (property "Footprint" "Resistor_SMD:R_0603_1608Metric" (at 88.392 86.36 90) (effects (font (size 1.27 1.27)) (hide yes)))
  (property "Datasheet" "~" (at 90.17 86.36 0) (effects (font (size 1.27 1.27)) (hide yes)))
  (property "Description" "Resistor" (at 90.17 86.36 0) (effects (font (size 1.27 1.27)) (hide yes)))
  (pin "1")
  (pin "2"))
 (symbol
  (lib_id "Device:C")
  (at 57.15 52.07 0)
  (mirror x)
  (unit 1)
  (exclude_from_sim no)
  (in_bom yes)
  (on_board yes)
  (dnp no)
  (fields_autoplaced yes)
  (property "Reference" "C10" (at 60.96 53.3401 0) (effects (font (size 1.27 1.27)) (justify left)))
  (property "Value" "0.1u" (at 60.96 50.8001 0) (effects (font (size 1.27 1.27)) (justify left)))
  (property "Footprint" "Capacitor_SMD:C_0603_1608Metric" (at 58.1152 48.26 0) (effects (font (size 1.27 1.27)) (hide yes)))
  (property "Datasheet" "~" (at 57.15 52.07 0) (effects (font (size 1.27 1.27)) (hide yes)))
  (property "Description" "Unpolarized capacitor" (at 57.15 52.07 0) (effects (font (size 1.27 1.27)) (hide yes)))
  (pin "1")
  (pin "2"))
 (symbol
  (lib_id "power:+3.3V")
  (at 182.88 69.85 90)
  (unit 1)
  (exclude_from_sim no)
  (in_bom yes)
  (on_board yes)
  (dnp no)
  (fields_autoplaced yes)
  (property "Reference" "#PWR018" (at 186.69 69.85 0) (effects (font (size 1.27 1.27)) (hide yes)))
  (property "Value" "+3.3V" (at 179.07 69.8501 90) (effects (font (size 1.27 1.27)) (justify left)))
  (property "Footprint" "" (at 182.88 69.85 0) (effects (font (size 1.27 1.27)) (hide yes)))
  (property "Datasheet" "" (at 182.88 69.85 0) (effects (font (size 1.27 1.27)) (hide yes)))
  (property "Description" "Power symbol creates a global label with name \"+3.3V\"" (at 182.88 69.85 0) (effects (font (size 1.27 1.27)) (hide yes)))
  (pin "1"))
 (sheet
  (at 246.38 119.38)
  (size 12.7 33.02)
  (exclude_from_sim no)
  (in_bom yes)
  (on_board yes)
  (dnp no)
  (fields_autoplaced yes)
  (stroke (width 0.1524) (type solid))
  (fill (color 0 0 0 0.0000))
  (property "Sheetname" "ADE7816" (at 246.38 118.6684 0) (effects (font (size 1.27 1.27)) (justify left bottom)))
  (property "Sheetfile" "ade7816.kicad_sch" (at 246.38 152.9846 0) (effects (font (size 1.27 1.27)) (justify left top)))
  (pin "IRQ" input (at 259.08 137.16 0) (effects (font (size 1.27 1.27)) (justify right)))
  (pin "MISO" input (at 259.08 140.97 0) (effects (font (size 1.27 1.27)) (justify right)))
  (pin "RES" input (at 259.08 146.05 0) (effects (font (size 1.27 1.27)) (justify right)))
  (pin "CS" input (at 259.08 134.62 0) (effects (font (size 1.27 1.27)) (justify right)))
  (pin "MOSI{slash}SDA" input (at 259.08 125.73 0) (effects (font (size 1.27 1.27)) (justify right)))
  (pin "SCLK{slash}SCL" input (at 259.08 128.27 0) (effects (font (size 1.27 1.27)) (justify right)))))
